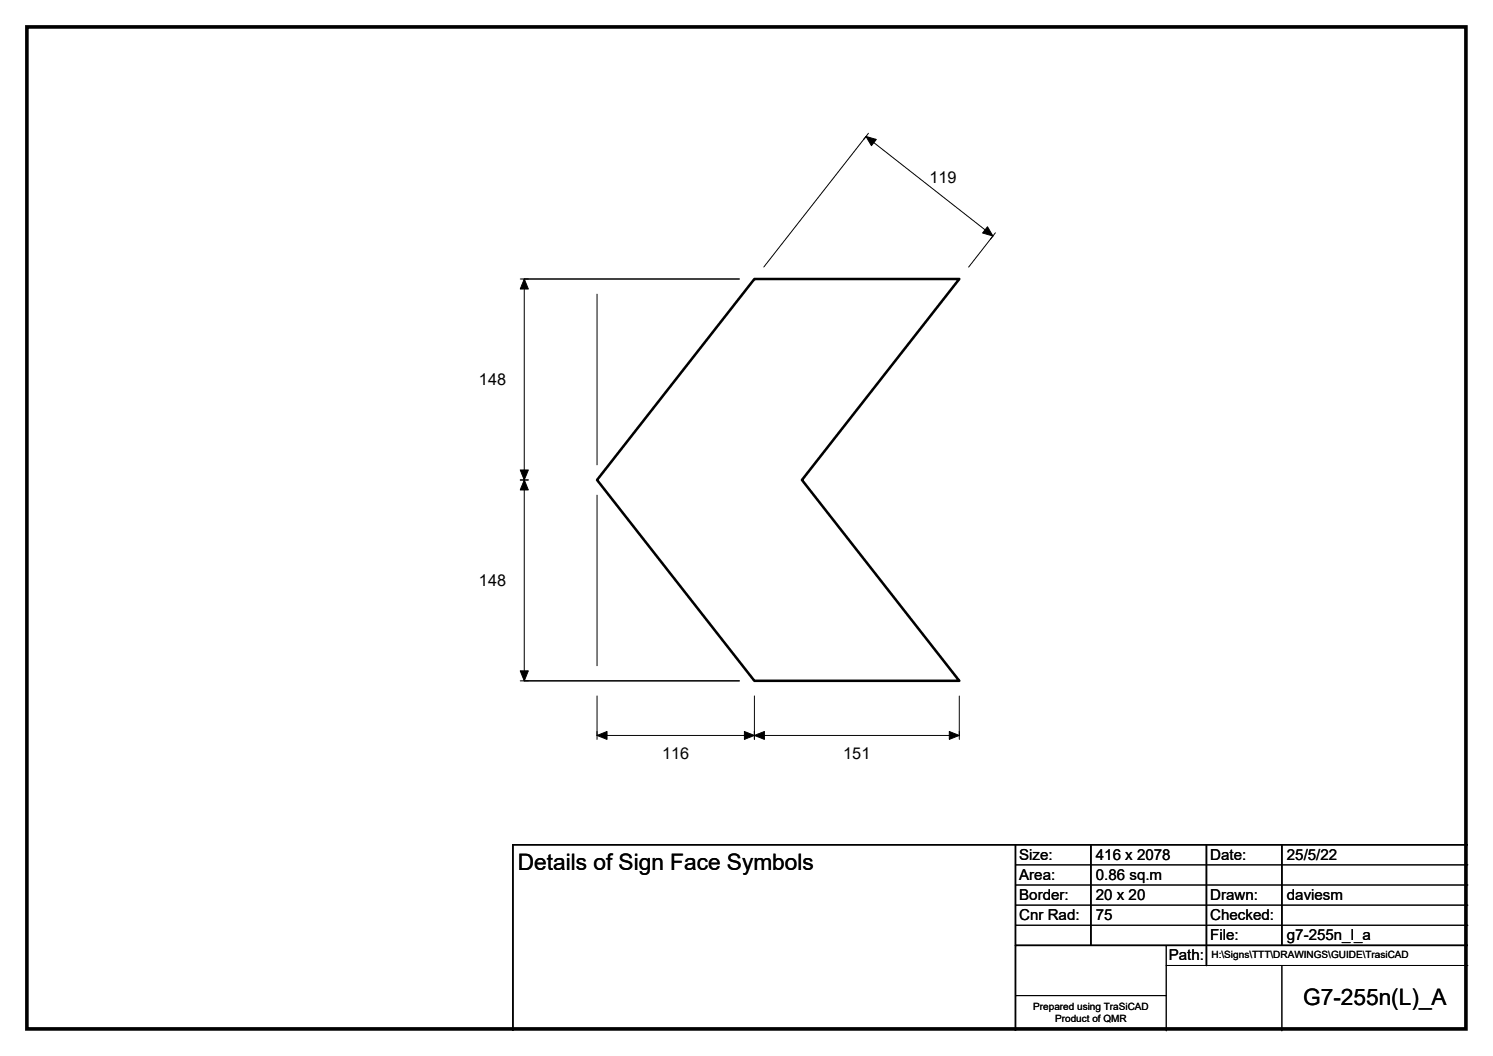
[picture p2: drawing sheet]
<svg xmlns="http://www.w3.org/2000/svg" width="297mm" height="210mm" viewBox="0 0 297 210" stroke-linecap="round" stroke-linejoin="round" font-family="sans-serif">
<path d="M104.3 55.5h42.8M104.3 135.4h42.8M202 168v37M217 168v20M240 168v24M255 168v20M292 168h-190v37M202 188h90" fill="none" stroke="#000" stroke-width=".3"/>
<g fill="none" stroke="#000" stroke-width=".2">
<path d="M172.8 26.5l-1 1.3M103.5 55.5h1.6M104.3 55.5v79.9M118.8 58.5v33.9M152 53.1l20.3-26 25.2 19.8-4.8 6.2M198 46.3l-.9 1.3M103.5 95.4h1.6M118.8 98.4v34M103.5 135.4h1.6M118.8 138.4v8.6M150.1 138.4v8.6M190.9 138.4v8.6"/>
<path d="M118.8 146.2h72.1M202 172h90M202 176h90M202 180h90M202 184h90M202 198h30M232 192h60M232 188v17M255 192v13"/>
</g>
<path d="M172.3 27.1l2 .6-.9 1.3zM104.3 55.5l.8 2h-1.6zM196.5 45.1l1 1.8-2-.6zM103.5 93.5h1.6l-.8 1.9zM104.3 95.4l.8 2h-1.6zM103.5 133.4h1.6l-.8 2zM118.8 146.2l2-.7v1.5zM150.1 146.2l2-.7v1.5zM148.1 145.5l2 .7-2 .8zM188.9 145.5l2 .7-2 .8z" fill="#000" stroke="#000" stroke-width=".2"/>
<path d="M150.1 55.5h40.8l-31.3 39.9 31.3 40h-40.8l-31.3-40z" fill="none" stroke="#000" stroke-width=".51"/>
<path d="M5.4 5.4h286.3v199.2h-286.3z" fill="none" stroke="#000" stroke-width=".72"/>
<g font-size="4.5">
<text x="103" y="173">Details of Sign Face Symbols</text>
<text x="259.3" y="199.8">G7-255n(L)_A</text>
</g>
<g font-size="3.2">
<text x="184.9" y="36.3">119</text>
<text x="95.3" y="76.6">148</text>
<text x="95.3" y="116.5">148</text>
<text x="131.7" y="150.9">116</text>
<text x="167.8" y="150.9">151</text>
</g>
<g font-size="3">
<text x="202.8" y="170.9">Size:</text>
<text x="218" y="170.9">416 x 2078</text>
<text x="240.8" y="170.9">Date:</text>
<text x="256" y="170.9">25/5/22</text>
<text x="202.8" y="174.9">Area:</text>
<text x="202.8" y="178.9">Border:</text>
<text x="218" y="174.9">0.86 sq.m</text>
<text x="218" y="178.9">20 x 20</text>
<text x="240.8" y="178.9">Drawn:</text>
<text x="256" y="178.9">daviesm</text>
<text x="202.8" y="182.9">Cnr Rad:</text>
<text x="218" y="182.9">75</text>
<text x="240.8" y="182.9">Checked:</text>
<text x="232.5" y="190.9">Path:</text>
<text x="240.8" y="186.9">File:</text>
<text x="256" y="186.9">g7-255n_l_a</text>
</g>
<g font-size="2">
<text x="241" y="190.5">H:\Signs\TTT\DRAWINGS\GUIDE\TrasiCAD</text>
<text x="205.6" y="200.8">Prepared using TraSiCAD</text>
<text x="209.9" y="203.2">Product of QMR</text>
</g>
</svg>
